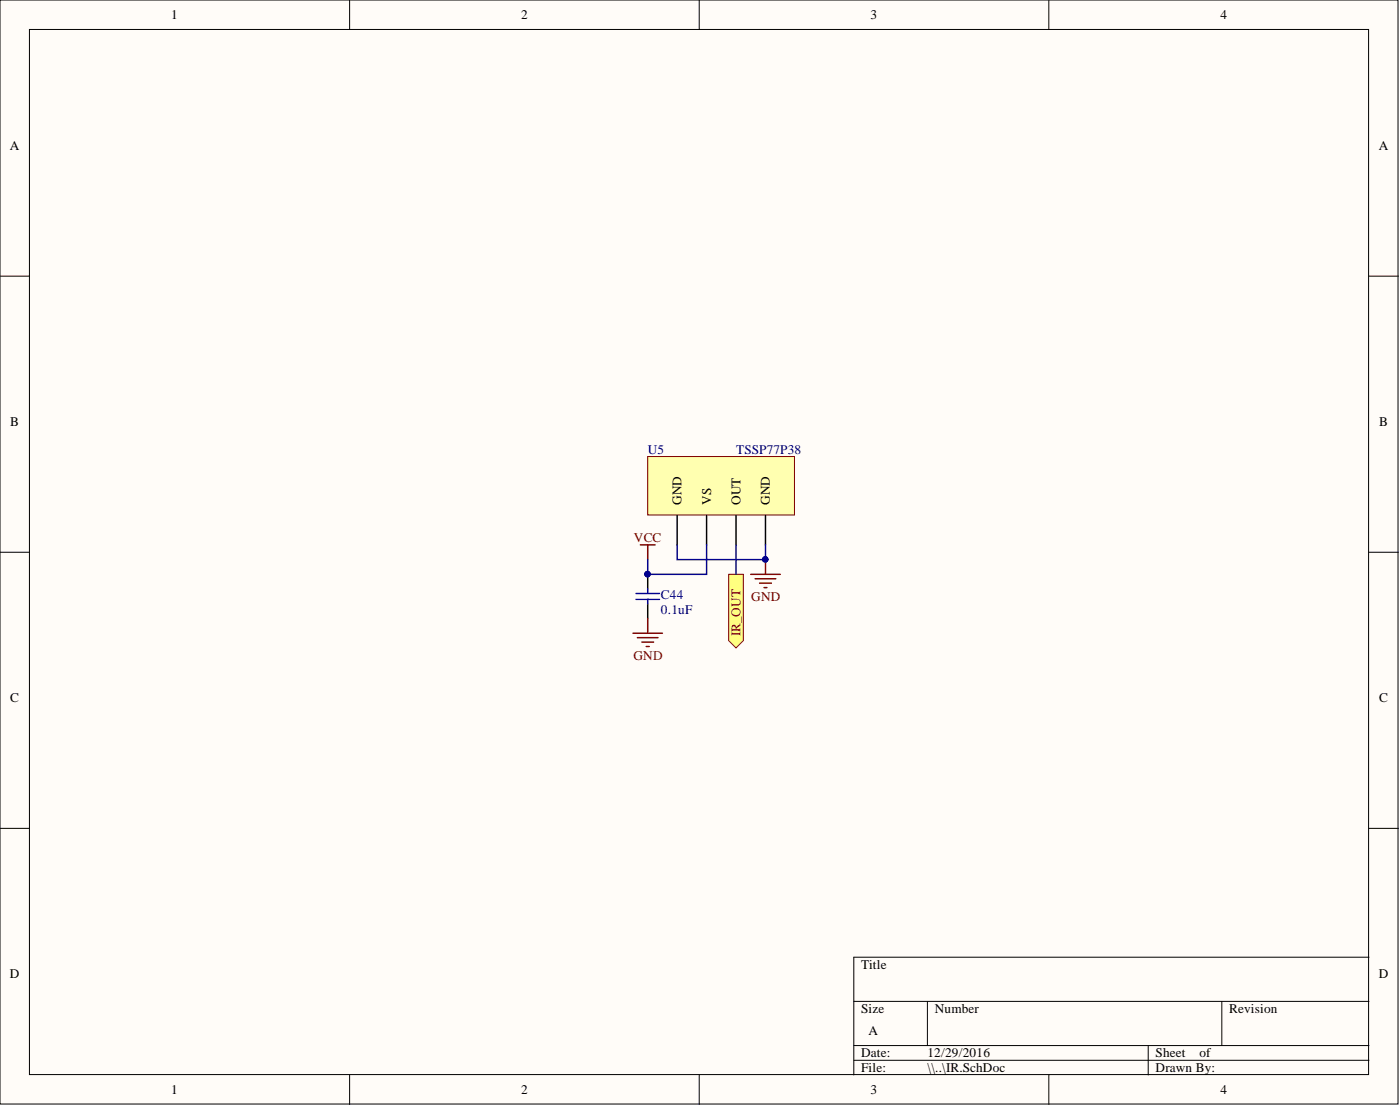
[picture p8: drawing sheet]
<svg xmlns="http://www.w3.org/2000/svg" width="241mm" height="190mm" viewBox="0 0 241 190" stroke-linecap="round" stroke-linejoin="round" font-family="sans-serif">
<g fill="#fffcf8" stroke="#000" stroke-width=".17">
<path d="M0 0h241v190.2h-241z"/>
<path d="M5.1 5.1h230.8v180h-230.8z"/>
</g>
<g fill="none" stroke="#000" stroke-width=".17">
<path d="M60.3 0v5.1M120.5 0v5.1M180.8 0v5.1M0 47.6h5.1M236 47.6h5M0 95.1h5.1M236 95.1h5M0 142.7h5.1M236 142.7h5M147.2 172.5h88.8M159.8 172.5v7.6M210.6 172.5v7.6"/>
<path d="M236 164.9h-88.8v20.3M60.3 185.2v5M120.5 185.2v5M147.2 180.1h88.8M147.2 182.6h88.8M180.8 185.2v5M197.9 180.1v5.1"/>
</g>
<path d="M111.6 78.6h25.3v10.1h-25.3z" fill="#ffffb0" stroke="#800000" stroke-width=".17"/>
<path d="M111.6 98.9v2.6M116.7 88.8v5.1M121.8 88.8v5.1M126.9 88.8v5.1M131.9 88.8v5.1M111.6 104v2.5" fill="none" stroke="#000" stroke-width=".25"/>
<path d="M110.4 93.9h2.5M111.6 93.9v2.5M129.4 98.9h5.1M130.2 99.7h3.5M109.1 109.1h5.1M109.9 109.8h3.5M110.6 110.6h2.1M111.4 111.4h.5M111.6 106.5v2.6M130.9 100.4h2.1" fill="none" stroke="#800000" stroke-width=".25"/>
<circle cx="111.6" cy="98.9" r=".47" fill="#000080" stroke="#000080" stroke-width=".17"/>
<path d="M109.6 102.2h4.1M109.6 103.2h4.1M111.6 101.5v.7M111.6 103.2v.8" fill="none" stroke="#00f" stroke-width=".25"/>
<path d="M116.7 93.9v2.5h15.2v-2.5M121.8 93.9v5h-10.2v-2.5M126.9 93.9v5" fill="none" stroke="#000080" stroke-width=".25"/>
<text font-size="12.7" fill="#000080" x="125.6" y="107.9">POIR0OUT</text>
<g font-size="2.3">
<text x="29.5" y="3.3">1</text>
<text x="89.8" y="3.3">2</text>
<text x="150" y="3.3">3</text>
<text x="210.3" y="3.3">4</text>
<text x="1.7" y="25.8">A</text>
<text x="237.7" y="25.8">A</text>
<text x="1.8" y="73.4">B</text>
<text x="237.7" y="73.4">B</text>
<text x="117.5" y="87" transform="rotate(-90 117.5 87)">GND</text>
<text x="122.5" y="87" transform="rotate(-90 122.5 87)">VS</text>
<text x="127.6" y="87" transform="rotate(-90 127.6 87)">OUT</text>
<text x="132.7" y="87" transform="rotate(-90 132.7 87)">GND</text>
<text x="1.8" y="120.9">C</text>
<text x="237.7" y="120.9">C</text>
<text x="148.4" y="166.9">Title</text>
<text x="1.7" y="168.5">D</text>
<text x="237.7" y="168.5">D</text>
<text x="148.4" y="174.5">Size</text>
<text x="149.7" y="178.3">A</text>
<text x="161.1" y="174.5">Number</text>
<text x="211.9" y="174.5">Revision</text>
<text x="148.4" y="182.1">Date:</text>
<text x="148.4" y="184.7">File:</text>
<text x="159.8" y="182.1">12/29/2016</text>
<text x="159.8" y="184.7">\\..\IR.SchDoc</text>
<text x="199.2" y="182.1">Sheet</text>
<text x="199.2" y="184.7">Drawn By:</text>
<text x="206.7" y="182.1">of</text>
<text x="29.5" y="188.5">1</text>
<text x="89.8" y="188.5">2</text>
<text x="150" y="188.5">3</text>
<text x="210.3" y="188.5">4</text>
</g>
<g font-size="2.3" fill="#000080">
<text x="111.6" y="78.1">U5</text>
<text x="126.9" y="78.1">TSSP77P38</text>
<text x="113.9" y="105.8">0.1uF</text>
<text x="113.9" y="103.2">C44</text>
</g>
<g font-size="2.3" fill="#800000">
<text x="109.3" y="93.3">VCC</text>
<text x="129.5" y="103.5">GND</text>
<text x="109.2" y="113.6">GND</text>
<text x="127.6" y="109.6" transform="rotate(-90 127.6 109.6)">IR_OUT</text>
</g>
</svg>
